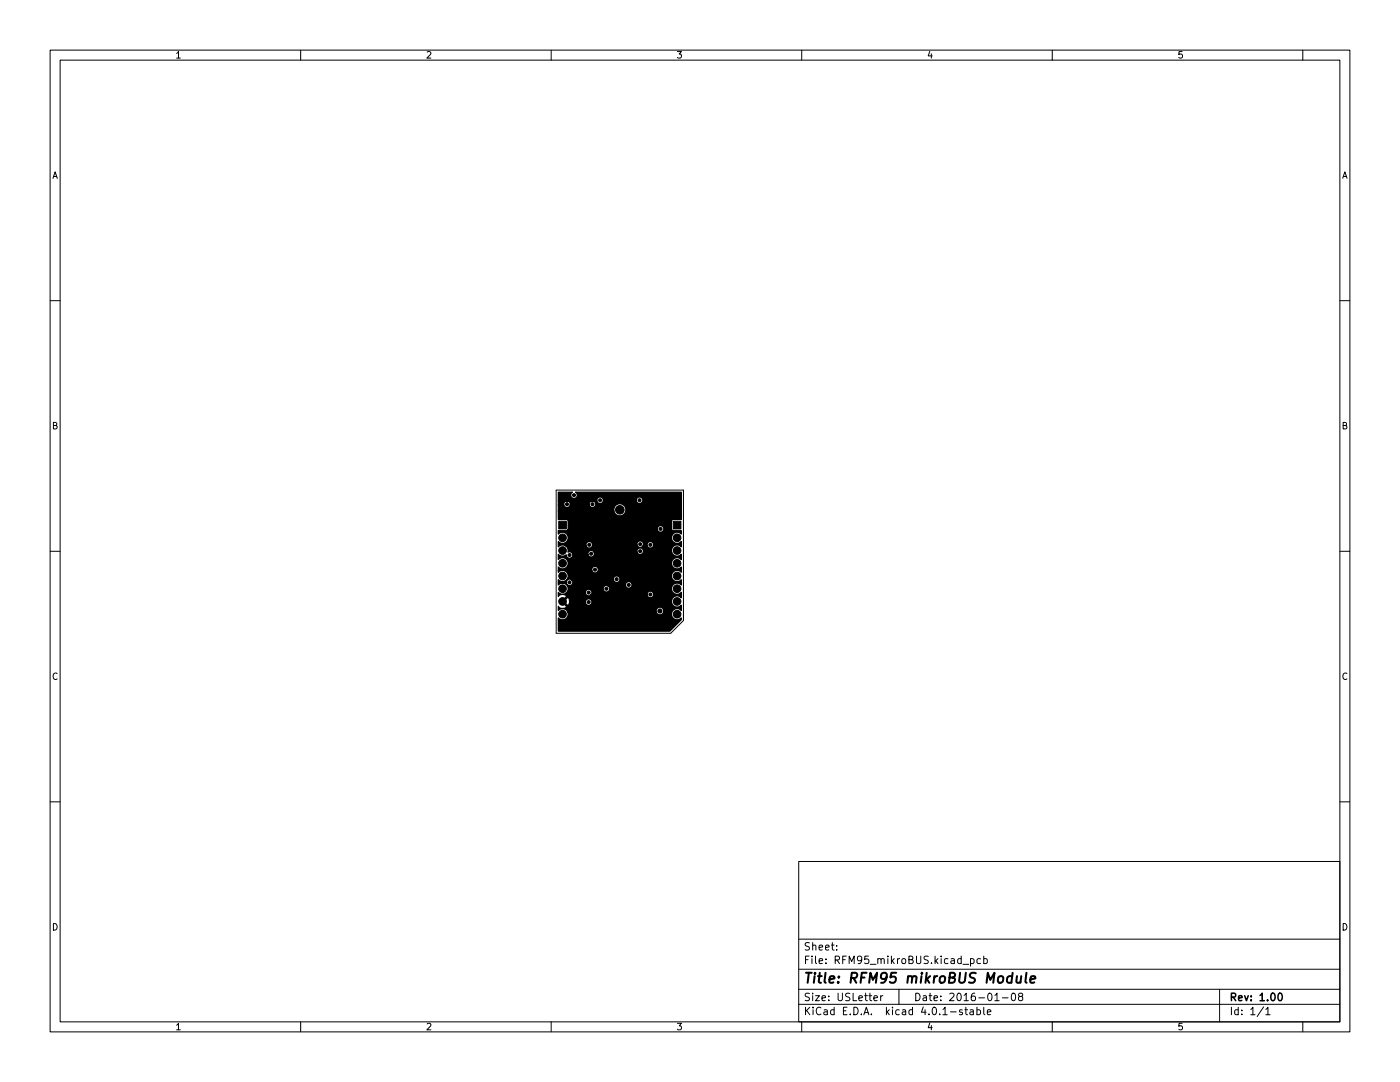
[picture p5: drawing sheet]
<svg xmlns="http://www.w3.org/2000/svg" width="279mm" height="216mm" viewBox="0 0 279 216" stroke-linecap="round" stroke-linejoin="round" font-family="sans-serif">
<g fill="none" stroke="#000" stroke-width=".2">
<path d="M10 10h259.4v195.9h-259.4zM12 12h255.4v191.9h-255.4zM60 10v2M110 10v2M160 10v2M210 10v2M260 10v2M10 60h2M267.4 60h2M111 97.8h25.4v26l-2.5 2.6h-22.9zM10 110h2M267.4 110h2"/>
<path d="M10 160h2M267.4 160h2M159.4 171.9h108v32h-108zM159.4 197.4h108M159.4 193.4h108M159.4 187.4h108M167 189.4v.2M167 188.7v.1M174.4 199.2l.7-.2-.1-.3h-.4l-.2 .2 .1 .7h.5M175.8 198.7v1M176.2 198.7l-.4 .3M179.4 197.4v3"/>
<path d="M192.2 192.4h1.1M193.7 191.4l.4-.1 .3 .3-.1 .6h-.6M193.7 191.3v1.5M195.7 191.4l-.4-.1-.3 .3 .1 .6h.6M196.3 191.4l.5-.1 .2 .3-.1 .6h-.6M196.3 190.8v1.5M198.5 199.7h.9M200 199.1h1.2M202 198.2h.2a.8 .8 0 0 1 .5 .7 .8 .8 0 0 1-.5 .8 1 1 0 0 1-.2-1.5zM203.5 198.8l-.2-.3v-.2l.2-.1h.5l.1 .3-.1 .2-.6 .2-.1 .2v.4l.2 .2h.3l.3-.3v-.3l-.3-.3M243.4 197.4v6.5M60 203.9v2"/>
<path d="M110 203.9v2M159.4 200.4h108M160 203.9v2M192 201.5h-.3l-.2 .2v.2l.5 .1v.4h-.5M192.5 201.5h.6M192.8 201v1.3l.3 .2M193.6 201.5h.6l.1 1M194.3 201.8l-.5 .1-.3 .2 .3 .4 .5-.1M195 201.5h.4l.3 .3-.2 .6h-.5M195 201v1.5M196.3 201v1.3l.2 .2M197 202l.8-.2-.1-.3h-.4l-.3 .2 .1 .7h.6"/>
<path d="M210 203.9v2M252.2 200.9l-1.3 1.9M252.6 201.4l.4-.4v1.5M252.6 202.5h.9M260 203.9v2"/>
</g>
<path d="M255.3 198.2h.1a.8 .8 0 0 1 .5 .7 .8 .8 0 0 1-.5 .8 1 1 0 0 1-.1-1.5z" fill="none" stroke="#000" stroke-width=".3"/>
<path d="M203 194.8l-.1 1.2a.57 .57 0 0 0 .8-.1M203.8 194.8l-.1 1.3M204.9 194.1l-.3 1.7 .3 .3M205.6 195.4l1-.2v-.3l-.6-.1-.3 .3v.9h.7" fill="none" stroke="#000" stroke-width=".4"/>
<g fill="#000" stroke="#000" stroke-width=".2">
<path d="M111.5 104h1.5v1.5h-1.5zM134.4 104h1.5v1.5h-1.5z"/>
<circle cx="114.6" cy="98.8" r=".3"/>
<circle cx="119.8" cy="99.8" r=".3"/>
<circle cx="127.6" cy="99.8" r=".3"/>
<circle cx="112.3" cy="107.3" r=".76"/>
<circle cx="112.3" cy="109.9" r=".76"/>
<circle cx="112.3" cy="114.9" r=".76"/>
<circle cx="112.3" cy="117.5" r=".76"/>
<circle cx="112.3" cy="112.4" r=".76"/>
<circle cx="113.2" cy="100.6" r=".3"/>
<circle cx="113.7" cy="110.7" r=".3"/>
<circle cx="113.7" cy="116.2" r=".3"/>
<circle cx="117.5" cy="118.2" r=".3"/>
<circle cx="117.6" cy="114.7" r=".3"/>
<circle cx="117.6" cy="108.7" r=".3"/>
<circle cx="118" cy="110.5" r=".3"/>
<circle cx="118.2" cy="100.6" r=".3"/>
<circle cx="118.7" cy="113.7" r=".3"/>
<circle cx="121" cy="117.5" r=".3"/>
<circle cx="123.1" cy="115.6" r=".3"/>
<circle cx="123.7" cy="101.7" r=".85"/>
<circle cx="125.5" cy="116.7" r=".3"/>
<circle cx="127.8" cy="110" r=".3"/>
<circle cx="127.8" cy="108.6" r=".3"/>
<circle cx="129.8" cy="108.7" r=".3"/>
<circle cx="129.8" cy="118.6" r=".3"/>
<circle cx="131.8" cy="105.5" r=".3"/>
<circle cx="135.1" cy="114.9" r=".76"/>
<circle cx="135.1" cy="112.4" r=".76"/>
<circle cx="135.1" cy="109.9" r=".76"/>
<circle cx="135.1" cy="107.3" r=".76"/>
<circle cx="135.1" cy="117.5" r=".76"/>
<circle cx="112.3" cy="122.6" r=".76"/>
<circle cx="112.3" cy="120" r=".76"/>
<circle cx="117.5" cy="120.1" r=".3"/>
<circle cx="131.7" cy="121.9" r=".41"/>
<circle cx="135.1" cy="120" r=".76"/>
<circle cx="135.1" cy="122.6" r=".76"/>
</g>
<path d="M111.4 98.2h2.8a.67 .67 0 0 0-.1 1.1 .67 .67 0 0 0 1-.1 .67 .67 0 0 0-.2-1h21.1v5.5h-1.6l-.3 .1-.1 .2 .1 1.8 1.9 .1v.7a1.13 1.13 0 0 0-1.7-.1 1.13 1.13 0 0 0 0 1.6 1.13 1.13 0 0 0 1.7 0v1l-.2-.2a1.13 1.13 0 0 0-1.6 .3 1.13 1.13 0 0 0 .2 1.5 1.13 1.13 0 0 0 1.6-.1v1.1l-.2-.3a1.13 1.13 0 0 0-1.6 .3 1.13 1.13 0 0 0 .2 1.6 1.13 1.13 0 0 0 1.6-.2v1.1l-.2-.2a1.13 1.13 0 0 0-1.6 .2 1.13 1.13 0 0 0 .2 1.6 1.13 1.13 0 0 0 1.6-.1v1l-.2-.2a1.13 1.13 0 0 0-1.6 .3 1.13 1.13 0 0 0 .2 1.5 1.13 1.13 0 0 0 1.6-.1v1.1l-.2-.2a1.13 1.13 0 0 0-1.6 .2 1.13 1.13 0 0 0 .2 1.6 1.13 1.13 0 0 0 1.6-.1v1l-.2-.2a1.13 1.13 0 0 0-1.6 .3 1.13 1.13 0 0 0 .2 1.5 1.13 1.13 0 0 0 1.6-.1v.3l-2.3 2.3h-22.3v-2.6a1.12 1.12 0 0 0 1.5 .2 1.12 1.12 0 0 0 .4-1.4h17.6l.2 .3a.78 .78 0 0 0 1.2 0 .78 .78 0 0 0-.4-1.2 .78 .78 0 0 0-1 .9h-17.6l-.1-.2a1.12 1.12 0 0 0-1.8-.1l.1-.8v.2l.6 .2 .9-.2 .1-.2-1-1h.3l.8 .8 .3-.1 .2-.4h3.1a.67 .67 0 0 0 1 .4 .67 .67 0 0 0 0-1.1 .67 .67 0 0 0-1 .4v.3h-3.1l-.1-.6-.1-.4-.3-.1-.8 .8h-.3l1-1-.1-.2-.5-.2-1 .2v.2l-.1-.8 .2 .2a1.1 1.1 0 0 0 1.4 0h3.8l.1 .2a.65 .65 0 0 0 1 .1h11.2l.1 .3a.67 .67 0 0 0 1.1 0 .67 .67 0 0 0-.4-1 .67 .67 0 0 0-.8 .7h-11.2l.1-.1a.66 .66 0 0 0-.3-1h2.7l.1 .2a.67 .67 0 0 0 1.1 .1 .67 .67 0 0 0-.4-1.1h3.6l.1 .3a.67 .67 0 0 0 1.1 0 .67 .67 0 0 0-.4-1 .67 .67 0 0 0-.8 .7h-3.6a.67 .67 0 0 0-.8 .8h-2.8a.67 .67 0 0 0-.8 .8h-3.8l.2-.3a1.13 1.13 0 0 0-.2-1.5 1.13 1.13 0 0 0-1.6 .1v-.4h1.6a.66 .66 0 0 0 1 .5 .66 .66 0 0 0 .1-1.1h8.3l.1 .2a.67 .67 0 0 0 1.1 0 .67 .67 0 0 0-.4-1 .67 .67 0 0 0-.8 .8l-8.4-.1a.67 .67 0 0 0-.7 0 .67 .67 0 0 0-.3 .7h-1.6v-.6a1.13 1.13 0 0 0 1.7 .1 1.13 1.13 0 0 0 0-1.7 1.13 1.13 0 0 0-1.7 .1v-.4h6.7a.67 .67 0 0 0 1 .4 .67 .67 0 0 0 0-1.1 .67 .67 0 0 0-1 .4v.3h-6.7v-.7l.2 .2a1.13 1.13 0 0 0 1.6-.2 1.13 1.13 0 0 0-.2-1.6 1.13 1.13 0 0 0-1.6 .2v-1.1l.2 .2a1.08 1.08 0 0 0 1.4-.1 .66 .66 0 0 0 .7 .7 .66 .66 0 0 0 .6-.8h3l.1 .3a.67 .67 0 0 0 1 .1 .67 .67 0 0 0 .1-.9h8.6l.1 .3a.67 .67 0 0 0 1.1 0 .67 .67 0 0 0-.4-1.1 .67 .67 0 0 0-.8 .8h-8.6l-.1-.2a.67 .67 0 0 0-.8 0 .67 .67 0 0 0-.3 .7h-3a.66 .66 0 0 0-1-.4 1.07 1.07 0 0 0-.6-1.4h4.2l.1 .3a.66 .66 0 0 0 .8 .3 .66 .66 0 0 0 .5-.7h8.8l.1 .3a.66 .66 0 0 0 1.2-.2h.7l.1 .3a.67 .67 0 0 0 1.1 0 .67 .67 0 0 0-.4-1 .67 .67 0 0 0-.8 .7h-.7v-.1a.67 .67 0 0 0-.6-.8 .67 .67 0 0 0-.7 .8h-8.8v-.1a.67 .67 0 0 0-.8-.5 .67 .67 0 0 0-.6 .7l-4.9-.1-.6 .4v-1a1.13 1.13 0 0 0 1.7 0 1.13 1.13 0 0 0 0-1.6 1.13 1.13 0 0 0-1.7 .1v-.7h1.6l.4-.2h17.8a.67 .67 0 0 0 1 .4 .67 .67 0 0 0 0-1.1 .67 .67 0 0 0-1 .4v.3h-17.8l-.1-1.9-1.9-.1v-1.7h11.1a1.23 1.23 0 0 0 1.9 .8 1.23 1.23 0 0 0 0-2.1 1.23 1.23 0 0 0-1.9 .8v.5h-11.1v-1.3h1.1a.67 .67 0 0 0 .7 .6 .67 .67 0 0 0 .6-.6h3.8l.1 .3a.67 .67 0 0 0 1.1 0 .67 .67 0 0 0-.4-1 .67 .67 0 0 0-.8 .7h-3.8v-.2a.67 .67 0 0 0-.8-.5 .67 .67 0 0 0-.5 .7h-1.1v-.7h7.7l.1 .2a.67 .67 0 0 0 .7 .3 .67 .67 0 0 0 .5-.5h6.6l.1 .2a.67 .67 0 0 0 1.1 0 .67 .67 0 0 0-.4-1 .67 .67 0 0 0-.8 .8h-6.6v-.3a.67 .67 0 0 0-.8-.5 .67 .67 0 0 0-.5 .8h-7.7z" fill="#000" stroke="#000" stroke-width=".25"/>
<text font-size="2.8" x="160.4" y="196.2">Title: RFM95 mikroBUS Module</text>
<g font-size="2.1">
<text x="160.4" y="189.7">Sheet:</text>
<text x="160.4" y="192.4">File: RFM95_mikroBUS.kicad_pcb</text>
<text x="160.4" y="202.5">KiCad E.D.A. kicad 4.0.1-stable</text>
<text x="160.4" y="199.7">Size: USLetter</text>
<text x="182.4" y="199.7">Date: 2016-01-08</text>
<text x="245.4" y="199.7">Rev: 1.00</text>
<text x="245.4" y="202.5">Id: 1/1</text>
</g>
<g font-size="1.8">
<text x="35" y="11.6">1</text>
<text x="85" y="11.6">2</text>
<text x="135" y="11.6">3</text>
<text x="185" y="11.6">4</text>
<text x="235" y="11.6">5</text>
<text x="10.3" y="35.6">A</text>
<text x="267.7" y="35.6">A</text>
<text x="10.3" y="85.7">B</text>
<text x="267.7" y="85.7">B</text>
<text x="10.3" y="135.6">C</text>
<text x="267.7" y="135.6">C</text>
<text x="10.3" y="185.7">D</text>
<text x="267.7" y="185.7">D</text>
<text x="35" y="205.6">1</text>
<text x="85" y="205.6">2</text>
<text x="135" y="205.6">3</text>
<text x="185" y="205.6">4</text>
<text x="235" y="205.6">5</text>
</g>
</svg>
